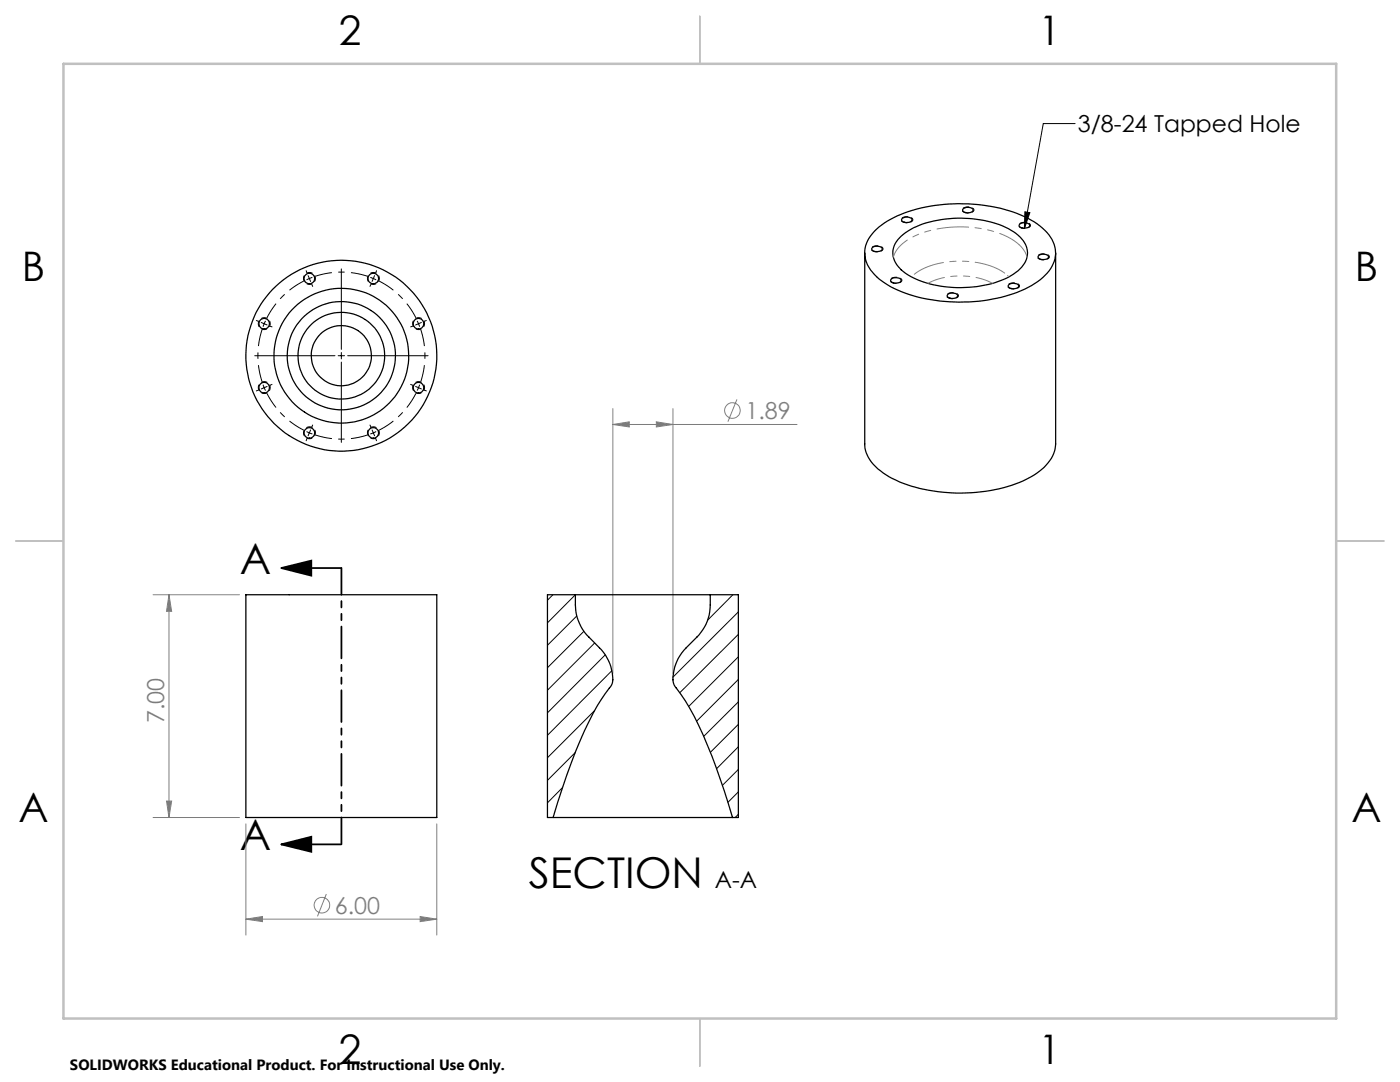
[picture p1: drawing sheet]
<svg xmlns="http://www.w3.org/2000/svg" width="279mm" height="216mm" viewBox="0 0 279 216" stroke-linecap="round" stroke-linejoin="round" font-family="sans-serif">
<g fill="none" stroke="#808080" stroke-width=".2">
<path d="M147.1 79.7l-1.8 4.4M122.3 84.7l3.3-.5v1zM122.3 81.5v52.9M122.3 84.7h36.8M131 84.2l3.3 .5-3.3 .5zM134.3 81.5v52.9M30.6 118.7h17.2M33.7 118.7l.6 3.3h-1.1zM33.7 118.7v44.4M33.2 159.8h1.1l-.6 3.3zM30.6 163.1h17.2M49.1 164.4v22.2"/>
<path d="M65.1 178.4l-1.7 4.4M87.2 164.4v22.2M49.1 183.4l3.3-.5v1zM49.1 183.4h38.1M83.9 182.9l3.3 .5-3.3 .5z"/>
<circle cx="146.2" cy="81.9" r="1.55"/>
<circle cx="64.2" cy="180.6" r="1.55"/>
</g>
<path d="M56.1 113.3h12M56.1 113.3l6-1.4v3zM56.1 168.5h12M56.1 168.5l6-1.5v3z" fill="none" stroke="#000" stroke-width=".35"/>
<path d="M61.8 56.7a1.19 1.19 0 0 1-1.1-1.7 1.19 1.19 0 0 1 2-.1 1.19 1.19 0 0 1-.8 1.8h-.1M74.5 56.7a1.19 1.19 0 0 1-1-1.7 1.19 1.19 0 0 1 2-.1 1.19 1.19 0 0 1-.8 1.8h-.2M52.7 65.8a1.19 1.19 0 0 1-1-1.8 1.19 1.19 0 0 1 2-.1 1.19 1.19 0 0 1-.8 1.9h-.2M52.7 78.5a1.19 1.19 0 0 1-1-1.7 1.19 1.19 0 0 1 2-.1 1.19 1.19 0 0 1-.8 1.8h-.2M83.5 78.5a1.19 1.19 0 0 1-1-1.7 1.19 1.19 0 0 1 2-.1 1.19 1.19 0 0 1-.8 1.8h-.2M83.5 65.8a1.19 1.19 0 0 1-1-1.8 1.19 1.19 0 0 1 2-.1 1.19 1.19 0 0 1-.8 1.9h-.2M61.8 87.5a1.19 1.19 0 0 1-1.1-1.7 1.19 1.19 0 0 1 2-.1 1.19 1.19 0 0 1-.8 1.8h-.1M74.5 87.5a1.19 1.19 0 0 1-1-1.7 1.19 1.19 0 0 1 2-.1 1.19 1.19 0 0 1-.8 1.8h-.2" fill="none" stroke="#000" stroke-width=".2" stroke-dasharray="1.3 .6" stroke-dashoffset=".7" stroke-linecap="butt"/>
<path d="M174.5 50.2a.56 .56 0 0 1-.7-.6 .56 .56 0 0 1 .7-.5 1.26 1.26 0 0 1 1.7 .6l-.5 .5h-1.2M178.3 56.5a.56 .56 0 0 1-.7-.6 .56 .56 0 0 1 .7-.5 1.26 1.26 0 0 1 1.7 .6l-.6 .4-1.1 .1M180.4 44.4a.56 .56 0 0 1-.6-.6 .56 .56 0 0 1 .7-.5 1.26 1.26 0 0 1 1.7 .6l-.6 .5h-1.2M189.5 59.5a.56 .56 0 0 1-.6-.5 .56 .56 0 0 1 .7-.6 1.26 1.26 0 0 1 1.7 .7l-.6 .4h-1.2M192.6 42.4a.56 .56 0 0 1-.6-.5 .56 .56 0 0 1 .7-.6 1.26 1.26 0 0 1 1.7 .7l-.6 .4h-1.2M201.7 57.6a.56 .56 0 0 1-.6-.6 .56 .56 0 0 1 .7-.5 1.26 1.26 0 0 1 1.7 .6l-.6 .5h-1.2M203.9 45.5a.56 .56 0 0 1-.6-.6 .56 .56 0 0 1 .7-.5 1.26 1.26 0 0 1 1.6 .6l-.5 .5h-1.2M207.7 51.8a.56 .56 0 0 1-.7-.6 .56 .56 0 0 1 .7-.5 1.26 1.26 0 0 1 1.7 .6l-.5 .5h-1.2" fill="none" stroke="#000" stroke-width=".2" stroke-dasharray="1.3 .6" stroke-dashoffset=".6" stroke-linecap="butt"/>
<path d="M60.6 56.1a16.7 16.7 0 0 0-7.3 7.3M73.3 55.1a16.7 16.7 0 0 0-10.3 0M52.3 65.8a16.7 16.7 0 0 0 0 10.3M53.3 78.5a16.7 16.7 0 0 0 7.3 7.3M83 63.4a16.7 16.7 0 0 0-7.3-7.3M84 76.1a16.7 16.7 0 0 0 0-10.3M63 86.8a16.7 16.7 0 0 0 10.3 0M75.7 85.8a16.7 16.7 0 0 0 7.3-7.3" fill="none" stroke="#000" stroke-width=".2" stroke-dasharray="15.2 1.3 1.3 1.3" stroke-dashoffset="11.9" stroke-linecap="butt"/>
<g fill="none" stroke="#000" stroke-width=".2">
<path d="M214.6 24.7h-6.4l-3.8 20.9M61.1 54l.1 .4M61.5 55l.2 .6M61.7 55.6l.3 .6M61.7 55.6l-.5 .2M62.2 56.8l.2 .4M62.3 55.4l-.6 .2M68.1 53.7v16M73.9 55.4l.6 .2M74 56.8l-.2 .4M74.5 55.6l-.2 .6M74.5 55.6l.6 .2"/>
<path d="M74.8 55l-.3 .6M75.1 54l-.1 .4M204.5 42.3l1 .1-1.1 3.2zM50.8 71h16.1M51.2 64l.3 .1M51.5 77.9l-.3 .1M52.1 64.3l.6 .3M52.5 76.8l.2 .6M52.7 64.6l-.2 .6M52.7 77.4l.3 .5M52.7 64.6l.6 .2M52.7 77.4l-.6 .2"/>
<path d="M53 64l-.3 .6M53.3 77.1l-.6 .3M53.9 65.1l.4 .1M54.3 76.7l-.4 .2M67.5 71h1.3M68.1 70.3v1.3M68.1 72.2v16.1M69.4 71h16M82 76.7l.3 .2M82.3 65.1l-.3 .1M82.9 77.1l.6 .3M83.3 64l.2 .6"/>
<path d="M83.5 64.6l.2 .6M83.5 77.4l-.2 .5M83.5 64.6l-.6 .2M83.5 77.4l.6 .2M83.7 76.8l-.2 .6M84.1 64.3l-.6 .3M84.7 77.9l.4 .1M85.1 64l-.4 .1M61.2 86.1l.5 .3M61.2 87.6l-.1 .3M61.7 86.4l-.2 .6M61.7 86.4l.6 .2"/>
<path d="M62 85.8l-.3 .6M62.4 84.8l-.2 .4M73.8 84.8l.2 .4M74.3 85.8l.2 .6M74.5 86.4l.3 .6M74.5 86.4l-.6 .2M75 87.6l.1 .3M75.1 86.1l-.6 .3"/>
</g>
<path d="M68.1 113.3v55.2" fill="none" stroke="#000" stroke-width=".35" stroke-dasharray="6.3 1.3 1.3 1.3 1.3 1.3" stroke-dashoffset="1"/>
<path d="M139.7 3.2v9.5M3.1 107.9h9.6M266.7 107.9h9.5M139.7 203.2v9.6" fill="none" stroke="#c0c0c0" stroke-width=".25"/>
<path d="M12.7 12.7h254v190.5h-254z" fill="none" stroke="#c0c0c0" stroke-width=".5"/>
<path d="M56.1 113.3l6-1.4v3zM56.1 168.5l6-1.5v3z" fill="#000"/>
<g fill="#808080">
<path d="M83.9 182.9l3.3 .5-3.3 .5zM49.1 183.4l3.3-.5v1z"/>
<path d="M122.3 84.7l3.3-.5v1zM131 84.2l3.3 .5-3.3 .5z"/>
<path d="M33.7 118.7l.6 3.3h-1.1zM33.2 159.8h1.1l-.6 3.3z"/>
</g>
<path d="M204.5 42.3l1 .1-1.1 3.2z" fill="#000"/>
<g fill="none" stroke="#000" stroke-width=".25">
<path d="M172.6 50.5v38.1a7.2 7.2 0 0 0 3.6 5.8 28.4 28.4 0 0 0 16.7 4 26.2 26.2 0 0 0 14.5-4.3 7.2 7.2 0 0 0 3.3-5.5v-38.1M174.1 49.5a1.47 1.47 0 0 1 2 .1 1.12 1.12 0 0 1-1.6 .6l-.5-.4zM174.9 45.8a22.4 22.4 0 0 1 12.6-4.9 31 31 0 0 1 18.9 3.4 8 8 0 0 1 4.2 5.9 6.8 6.8 0 0 1-3 5.6 26.4 26.4 0 0 1-15.2 4.5 28.2 28.2 0 0 1-15.9-3.9 7.4 7.4 0 0 1-3.9-6.4 6.6 6.6 0 0 1 2.3-4.2zM177.9 55.6a1.52 1.52 0 0 1 1.9 .3 1.16 1.16 0 0 1-1.7 .5l-.4-.4zM179.5 47.4a15.7 15.7 0 0 1 9.9-3.8 20.7 20.7 0 0 1 13.3 3 4.6 4.6 0 0 1 2.2 5.1 7.9 7.9 0 0 1-4.9 4.2 22.9 22.9 0 0 1-18.8-1 5.2 5.2 0 0 1-3-5.1l.4-1.2zM180 43.6a1.43 1.43 0 0 1 2 .2 1.29 1.29 0 0 1-2 .3l-.1-.2zM189.1 58.8a1.52 1.52 0 0 1 2 .1 1.26 1.26 0 0 1-2.1 .1zM192.2 41.7a1.43 1.43 0 0 1 2 .2 1.27 1.27 0 0 1-2 .3zM201.3 56.8a1.52 1.52 0 0 1 2 .2 1.09 1.09 0 0 1-1.5 .5l-.6-.3zM203.6 44.7a1.52 1.52 0 0 1 1.9 .2 1.16 1.16 0 0 1-1.7 .5l-.4-.4zM207.3 51a1.47 1.47 0 0 1 2 .2 1.12 1.12 0 0 1-1.6 .6l-.4-.3-.1-.2zM49.1 118.7h38.1v44.4h-38.1z"/>
<path d="M114.8 118.7v2a9.2 9.2 0 0 0 2.7 6.4l2.1 2.2a8.5 8.5 0 0 1 2.6 7.1 55.4 55.4 0 0 0-5.5 9.4l-1.8 4.2-1.8 4.8-2.7 8.3M114.8 118.7h26.9M114.8 118.7h-5.5v44.4h1.1M141.7 118.7v2a8.9 8.9 0 0 1-2.6 6.4 17.3 17.3 0 0 0-3.4 3.7 7.7 7.7 0 0 0-1.2 5.8 46 46 0 0 1 6.8 12.3l3.3 9 1.6 5.2M141.7 118.7h5.7v44.4h-1.2M110.4 163.1h35.8"/>
<circle cx="61.7" cy="55.6" r="1.06"/>
<circle cx="74.5" cy="55.6" r="1.06"/>
<circle cx="52.7" cy="64.6" r="1.05"/>
<circle cx="52.7" cy="77.4" r="1.05"/>
<circle cx="68.1" cy="71" r="8.7"/>
<circle cx="68.1" cy="71" r="10.8"/>
<circle cx="68.1" cy="71" r="6"/>
<circle cx="68.1" cy="71" r="19.1"/>
<circle cx="68.1" cy="71" r="13.4"/>
<circle cx="83.5" cy="64.6" r="1.05"/>
<circle cx="83.5" cy="77.4" r="1.05"/>
<circle cx="61.7" cy="86.4" r="1.06"/>
<circle cx="74.5" cy="86.4" r="1.06"/>
</g>
<path d="M201.1 55l.2 .2M203.4 48.8l1 1.2 .6 1.3" fill="none" stroke="#808080" stroke-width=".2" stroke-dasharray="6.3 1.3 1.3 1.3 1.3 1.3"/>
<path d="M178.3 51.3a7.2 7.2 0 0 1 4.4-4.3 23.3 23.3 0 0 1 18.8 .5l1.9 1.3" fill="none" stroke="#808080" stroke-width=".2" stroke-dasharray="6.3 1.3 1.3 1.3 1.3 1.3" stroke-dashoffset="1.8"/>
<path d="M181.9 55.2a13.7 13.7 0 0 1 9.7-3.1 14.6 14.6 0 0 1 9.5 2.9" fill="none" stroke="#808080" stroke-width=".2" stroke-dasharray="6.3 1.3 1.3 1.3 1.3 1.3" stroke-dashoffset="-.7"/>
<path d="M185.2 56.5a14.7 14.7 0 0 1 12.9 0" fill="none" stroke="#808080" stroke-width=".2" stroke-dasharray="6.3 1.3 1.3 1.3 1.3 1.3" stroke-dashoffset="2.9"/>
<g fill="none" stroke="#000" stroke-width=".2">
<path d="M110.3 118.7l-1 1.1M114.8 118.7l-5.5 5.6M141.8 118.7h-.1M146.3 118.7l-5 5M115.1 122.9l-5.8 5.9M116.5 126l-7.2 7.2M118.7 128.3l-9.4 9.4M120.8 130.7l-11.5 11.5M122.1 133.8l-12.8 12.9M147.4 122.1l-13.1 13M147.4 126.6l-11.7 11.6M147.4 131.1l-10 9.9"/>
<path d="M147.4 135.6l-8.4 8.3M112.3 157.2l-3 3M114.8 150.1l-5.5 5.6M118.7 141.8l-9.4 9.4M147.4 140.1l-7 6.8M147.4 144.5l-5.6 5.6M147.4 149l-4.4 4.4M147.4 153.5l-3.2 3.2M147.4 158l-2.1 2.1M147.4 162.5l-.7 .6"/>
</g>
<g font-size="8.5">
<text x="47.9" y="114.5">A</text>
<text x="47.9" y="169.7">A</text>
<text x="105.5" y="177.1">SECTION</text>
</g>
<g font-size="8.1">
<text x="67.6" y="8.9">2</text>
<text x="207.3" y="8.9">1</text>
<text x="4.4" y="56.1">B</text>
<text x="270.4" y="56.1">B</text>
<text x="3.7" y="164.1">A</text>
<text x="269.7" y="164.1">A</text>
<text x="67.6" y="212.4">2</text>
<text x="207.3" y="212.4">1</text>
</g>
<g font-size="4.7">
<text x="215.1" y="26.4">3/8-24 Tapped Hole</text>
<text x="142.6" y="177.1">A-A</text>
</g>
<g font-size="4.7" fill="#808080">
<text x="148.8" y="83.6">1.89</text>
<text x="32.7" y="144.3" transform="rotate(-90 32.7 144.3)">7.00</text>
<text x="66.8" y="182.3">6.00</text>
</g>
<text font-size="3" x="14" y="213.5">SOLIDWORKS Educational Product. For Instructional Use Only.</text>
</svg>
